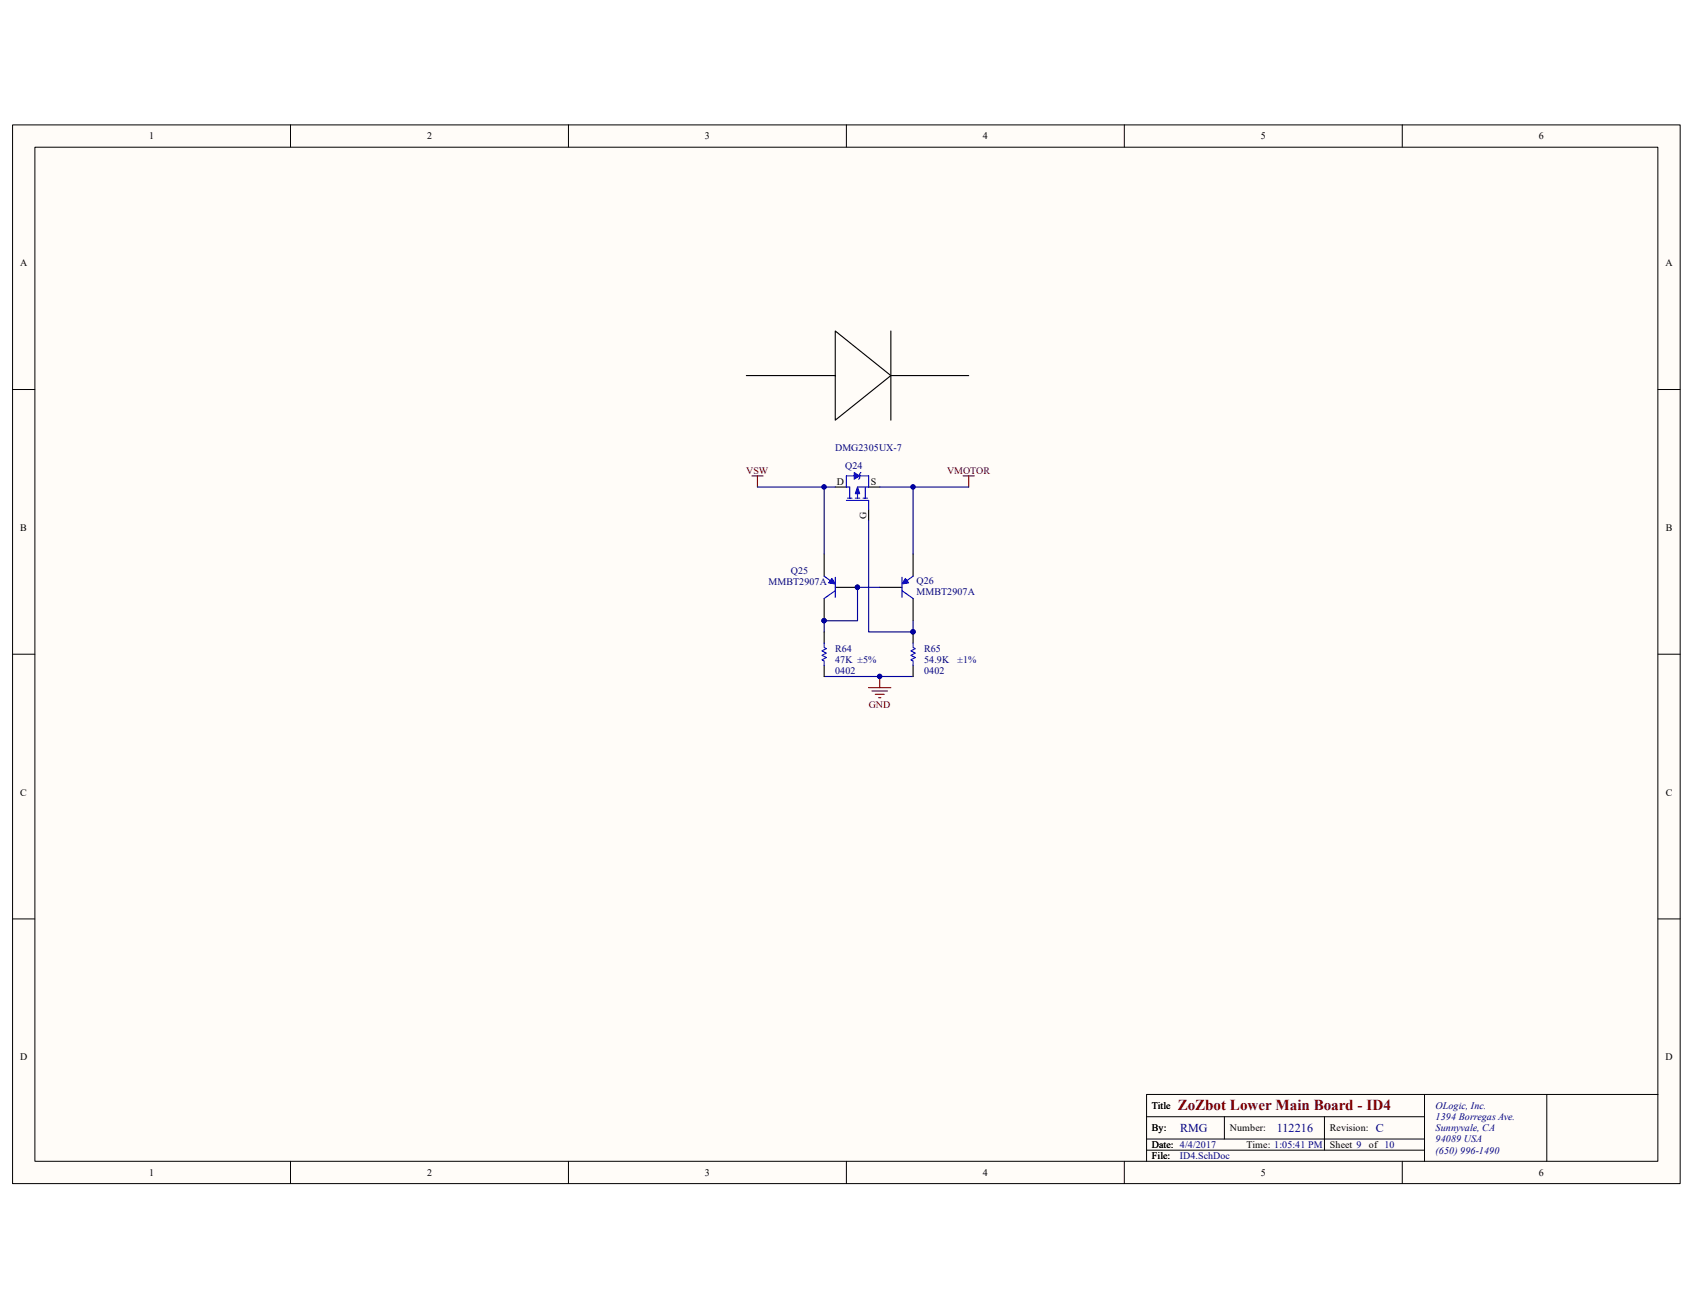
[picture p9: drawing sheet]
<svg xmlns="http://www.w3.org/2000/svg" width="279mm" height="216mm" viewBox="0 0 279 216" stroke-linecap="round" stroke-linejoin="round" font-family="sans-serif">
<path d="M2.1 20.7h275.2v174.7h-275.2z" fill="#fffcf8"/>
<path d="M2.1 20.6h275.2v174.8h-275.2z" fill="none" stroke="#000" stroke-width=".17"/>
<path d="M5.8 24.3h267.8v167.4h-267.8z" fill="#fffcf8"/>
<g fill="none" stroke="#000" stroke-width=".17">
<path d="M5.8 24.3h267.8v167.4h-267.8zM47.9 20.6v3.7M93.8 20.6v3.7M139.7 20.6v3.7M185.6 20.6v3.7M231.4 20.6v3.7M2.1 64.3h3.6M273.6 64.3h3.7M2.1 108h3.6M273.6 108h3.7M2.1 151.7h3.6M273.6 151.7h3.7"/>
<path d="M47.9 191.7v3.7M93.8 191.7v3.7M139.7 191.7v3.7M185.6 191.7v3.7M189.2 184.3h45.9M189.2 189.8h45.9M189.2 188h45.9M202.1 184.3v3.7M218.6 184.3v5.5M231.4 191.7v3.7M235.1 180.7v11M255.3 180.7h-66.1v11"/>
<path d="M273.6 180.7h-18.3v11"/>
</g>
<path d="M137.8 80.4h1.9M143.4 80.4h1.8M143.4 84.1v1.8" fill="none" stroke="#000" stroke-width=".18"/>
<path d="M141 78.6h-1.3v1.8M141.9 78.6h1.5v1.8h-1.9v1.8M139.7 82.6h3.7v1.5M139.9 82.2h.7M140.2 80.4v1.8M141.1 82.2h.8M142.4 82.2h.8M142.8 80.4v1.8" fill="none" stroke="#00f" stroke-width=".18"/>
<path d="M141 78l.9 .6-.9 .5z" fill="#00f"/>
<path d="M141 78l.9 .6-.9 .5z" fill="none" stroke="#00f" stroke-width=".17"/>
<path d="M142.1 78l-.2 .2v.7l-.2 .2M139.7 80.4h.5" fill="none" stroke="#00f" stroke-width=".18"/>
<path d="M141.5 80.4l.4 1.1h-.8z" fill="#00f"/>
<path d="M141.5 80.4l.4 1.1h-.8z" fill="none" stroke="#00f" stroke-width=".17"/>
<path d="M145.2 96.9h3.7M150.7 91.4v3.7M150.7 98.8v3.7" fill="none" stroke="#000" stroke-width=".18"/>
<path d="M148.9 95.3v3.3M148.9 97.5l1.8 1.3M150.7 95.1l-1.3 .9" fill="none" stroke="#00f" stroke-width=".18"/>
<path d="M149.4 95.5l.6 .7-1.1 .2z" fill="#00f"/>
<path d="M149.4 95.5l.6 .7-1.1 .2z" fill="none" stroke="#00f" stroke-width=".17"/>
<path d="M136 91.4v3.7M136 98.8v3.7M137.8 96.9h3.7" fill="none" stroke="#000" stroke-width=".18"/>
<g fill="#000080" stroke="#000080" stroke-width=".17">
<circle cx="136" cy="102.4" r=".35"/>
<circle cx="141.5" cy="96.9" r=".35"/>
</g>
<path d="M136 95.1l1.3 .9M137.8 95.3v3.3M137.8 97.5l-1.8 1.3" fill="none" stroke="#00f" stroke-width=".18"/>
<path d="M137.3 95.5l.5 .9-1.1-.2z" fill="#00f"/>
<path d="M137.3 95.5l.5 .9-1.1-.2z" fill="none" stroke="#00f" stroke-width=".17"/>
<g fill="#000080" stroke="#000080" stroke-width=".17">
<circle cx="136" cy="102.4" r=".35"/>
<circle cx="141.5" cy="96.9" r=".35"/>
<circle cx="145.2" cy="111.6" r=".35"/>
<circle cx="136" cy="80.4" r=".35"/>
<circle cx="150.7" cy="80.4" r=".35"/>
<circle cx="150.7" cy="104.3" r=".35"/>
</g>
<path d="M124.1 78.6h1.8M125 78.6v1.8M158.9 78.6h1.9M159.9 78.6v1.8M143.4 113.5h3.6M143.9 114.1h2.6M144.5 114.6h1.4M145 115.2h.4M145.2 111.7v1.8" fill="none" stroke="#800000" stroke-width=".18"/>
<path d="M147 54.6v14.8M123.2 62h14.6v7.4l9.2-7.4-9.2-7.4v7.4M147 62h12.9M136 104.3v1.8M136 109.8v1.9M150.7 104.3v1.8M150.7 109.8v1.9" fill="none" stroke="#000" stroke-width=".18"/>
<path d="M125 80.4h11M137.8 80.4h-1.8v11M143.4 85.9v18.4h7.3v-1.8M145.2 80.4h5.5v11M145.2 96.9h-3.7v5.6h-5.5v1.8M150.7 80.4h9.2M136 111.7h14.7" fill="none" stroke="#000080" stroke-width=".18"/>
<path d="M136 106.1v.8l.4 .2-.8 .3 .8 .4-.8 .4 .8 .3-.8 .4 .4 .2v.7M150.7 106.1v.8l.4 .2-.8 .3 .8 .4-.8 .4 .8 .3-.8 .4 .4 .2v.7" fill="none" stroke="#00f" stroke-width=".18"/>
<text font-size="2.5" fill="#800000" x="194.4" y="183.2">ZoZbot Lower Main Board - ID4</text>
<g font-size="2" fill="#000080">
<text x="194.7" y="186.9">RMG</text>
<text x="210.7" y="186.9">112216</text>
<text x="227.1" y="186.9">C</text>
</g>
<g font-size="1.7">
<text x="24.6" y="23">1</text>
<text x="70.5" y="23">2</text>
<text x="116.3" y="23">3</text>
<text x="162.2" y="23">4</text>
<text x="208.1" y="23">5</text>
<text x="253.9" y="23">6</text>
<text x="3.3" y="43.9">A</text>
<text x="274.9" y="43.9">A</text>
<text x="138.1" y="80.1">D</text>
<text x="143.7" y="80.1">S</text>
<text x="3.3" y="87.6">B</text>
<text x="274.9" y="87.6">B</text>
<text x="3.3" y="131.3">C</text>
<text x="274.9" y="131.3">C</text>
<text x="3.3" y="175">D</text>
<text x="274.9" y="175">D</text>
<text x="190.1" y="183.1">Title</text>
<text x="190.1" y="186.7">By:</text>
<text x="190.1" y="189.5">Date: 4/4/2017</text>
<text x="190.1" y="191.3">File:</text>
<text x="190.1" y="189.5">Date:</text>
<text x="203" y="186.7">Number:</text>
<text x="205.7" y="189.5">Time: 1:05:41 PM</text>
<text x="219.5" y="186.7">Revision:</text>
<text x="219.5" y="189.5">Sheet 9</text>
<text x="225.9" y="189.5">of 10</text>
<text x="24.6" y="194.1">1</text>
<text x="70.5" y="194.1">2</text>
<text x="116.3" y="194.1">3</text>
<text x="162.2" y="194.1">4</text>
<text x="208.1" y="194.1">5</text>
<text x="253.9" y="194.1">6</text>
</g>
<g font-size="1.7" fill="#000080">
<text x="137.8" y="74.5">DMG2305UX-7</text>
<text x="139.5" y="77.5">Q24</text>
<text x="130.5" y="94.7">Q25</text>
<text x="126.8" y="96.6">MMBT2907A</text>
<text x="151.3" y="96.4">Q26</text>
<text x="151.3" y="98.3">MMBT2907A</text>
<text x="137.8" y="107.6">R64</text>
<text x="152.5" y="107.6">R65</text>
<text x="137.8" y="111.3">0402</text>
<text x="137.8" y="109.5">47K ±5%</text>
<text x="152.5" y="111.3">0402</text>
<text x="152.5" y="109.5">54.9K</text>
<text x="158" y="109.5">±1%</text>
<text x="236.9" y="183.1">OLogic, Inc.</text>
<text x="236.9" y="184.9">1394 Borregas Ave.</text>
<text x="194.7" y="191.3">ID4.SchDoc</text>
<text x="236.9" y="186.7">Sunnyvale, CA</text>
<text x="236.9" y="188.6">94089 USA</text>
<text x="236.9" y="190.4">(650) 996-1490</text>
</g>
<g font-size="1.7" fill="#800000">
<text x="123.1" y="78.2">VSW</text>
<text x="156.3" y="78.2">VMOTOR</text>
<text x="143.4" y="116.8">GND</text>
</g>
<text font-size="1.6" x="143" y="85.6" transform="rotate(-90 143 85.6)">G</text>
</svg>
